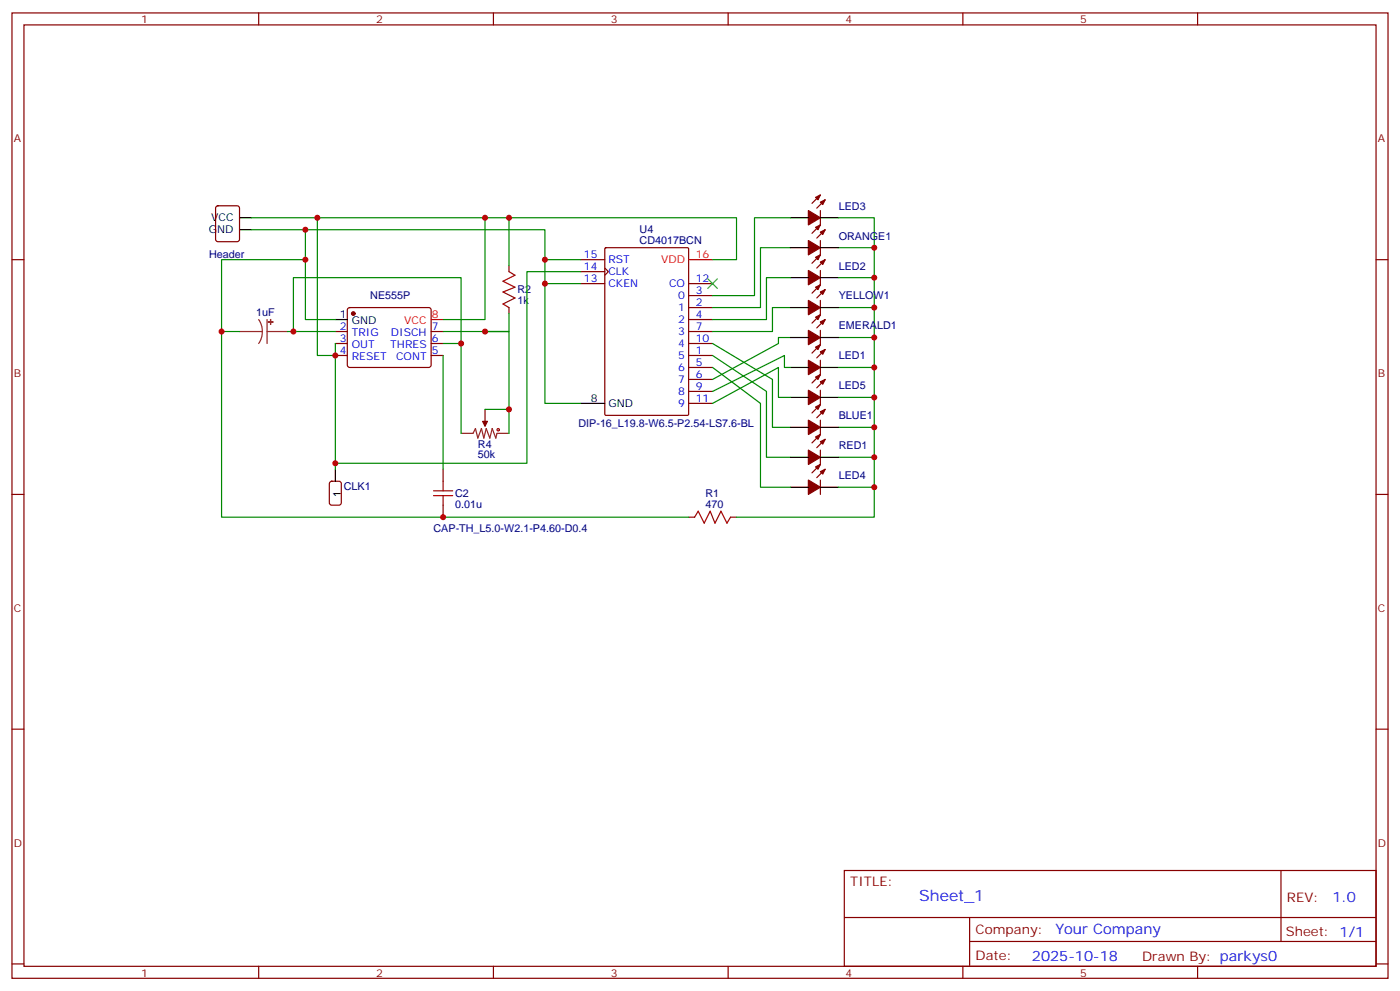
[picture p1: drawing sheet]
<svg xmlns="http://www.w3.org/2000/svg" width="412mm" height="292mm" viewBox="0 0 412 292" stroke-linecap="round" stroke-linejoin="round" font-family="sans-serif">
<g fill="none" stroke="#870000" stroke-width=".35">
<path d="M3.5 3.8h405.4v284.3h-405.4zM7.1 7.3h398.2v277.3h-398.2zM76.2 3.8v3.5M145.3 3.8v3.5M214.5 3.8v3.5M283.6 3.8v3.5M352.8 3.8v3.5M241.7 57.4l-2.5 2.5M243.1 58.8l-2.5 2.5M3.5 76.5h3.6M63.7 60.8l.5-.2h5.6l.7 .4 .1 9.5-.5 .6-5.9 .1-.6-.5-.1-9.4zM149.9 78.2v1.8"/>
<path d="M171.1 76.5h7.1M178.2 79l1 1-1 1.1M178.2 73.1l.3-.1h24l.3 .1v48.9l-.1 .3h-24.2l-.3-.1zM241.7 62v4.3l-2.5 2.4M241.7 70.8v4.3l-2.5 2.4M241.7 79.7v4.2l-2.5 2.5M243.1 76.5l-2.5 2.5M243.1 67.7l-2.5 2.4M405.3 76.5h3.6M98.8 97.6h3.5M102.5 90.8l.5-.2h23.3l.5 .2 .2 .5-.1 16.5-.6 .4h-23.6l-.4-.7v-16.2zM127 97.6h3.5"/>
<path d="M149.9 90.6v1.8M171.1 83.5h7.1M171.1 80h7.1M202.8 97.6h7.1M202.8 90.6h7.1M202.8 87.1h7.1M202.8 94.1h7.1M202.8 83.5h7.1M241.7 88.5v4.2l-2.5 2.5M241.7 97.3v4.2l-2.5 2.5M243.1 85.3l-2.5 2.5M243.1 94.1l-2.5 2.5"/>
<path d="M98.8 101.2h3.5M98.8 104.7h3.5M127 101.2h3.5M127 104.7h3.5M202.8 101.2h7.1M202.8 104.7h7.1M202.8 108.2h7.1M202.8 111.8h7.1M202.8 115.3h7.1M202.8 118.8h7.1M241.7 106.1v4.2l-2.5 2.5M241.7 114.9v4.3l-2.5 2.4"/>
<path d="M243.1 111.8l-2.5 2.4M243.1 102.9l-2.5 2.5M130.5 138.2v3.5M142.9 120.6v3.5M241.7 123.8v4.2l-2.5 2.5M241.7 132.6v4.2l-2.5 2.5M243.1 138.2l-2.5 2.5M243.1 120.6l-2.5 2.4M243.1 129.4l-2.5 2.5M3.5 145.6h3.6M130.5 148.8v3.5M202.8 152.3h1.8"/>
<path d="M215.2 152.3h1.8M241.7 141.4v4.2M405.3 145.6h3.6M3.5 214.8h3.6M405.3 214.8h3.6M248.7 256.4h156.6v28.2h-156.6zM377.3 256.4v20.9M248.7 270.2h156.5M285.6 277.3h119.6M285.6 270.2v14.2M3.5 283.9h3.6M76.2 284.6v3.5"/>
<path d="M145.3 284.6v3.5M214.5 284.6v3.5M283.6 284.6v3.5M352.8 284.6v3.5M405.3 283.9h3.6"/>
</g>
<g fill="#870000" stroke="#870000" stroke-width=".35">
<path d="M240.2 137.5l1.5-.7-.8 1.4z"/>
<path d="M241.7 138.9l1.4-.7-.7 1.4z"/>
<path d="M238.1 141.4l3.6 2.1-3.6 2.1z"/>
<path d="M240.2 111.1l1.5-.8-.8 1.5z"/>
<path d="M241.7 112.5l1.4-.7-.7 1.4z"/>
<path d="M238.1 114.9l3.6 2.2-3.6 2.1z"/>
<path d="M240.2 102.2l1.5-.7-.8 1.4z"/>
<path d="M241.7 103.6l1.4-.7-.7 1.5z"/>
<path d="M238.1 106.1l3.6 2.1-3.6 2.1z"/>
<path d="M240.2 75.8l1.5-.7-.8 1.4z"/>
<path d="M241.7 77.2l1.4-.7-.7 1.4z"/>
<path d="M238.1 79.7l3.6 2.1-3.6 2.1z"/>
<path d="M240.2 58.1l1.5-.7-.8 1.4z"/>
<path d="M241.7 59.5l1.4-.7-.7 1.5z"/>
<path d="M238.1 62l3.6 2.1-3.6 2.2z"/>
<path d="M142.2 124.1h1.4l-.7 1.4z"/>
<path d="M240.2 119.9l1.5-.7-.8 1.4z"/>
<path d="M241.7 121.3l1.4-.7-.7 1.4z"/>
<path d="M238.1 123.8l3.6 2.1-3.6 2.1z"/>
<path d="M240.2 84.6l1.5-.7-.8 1.4z"/>
<path d="M241.7 86l1.4-.7-.7 1.4z"/>
<path d="M238.1 88.5l3.6 2.1-3.6 2.1z"/>
<path d="M240.2 93.4l1.5-.7-.8 1.4z"/>
<path d="M241.7 94.8l1.4-.7-.7 1.4z"/>
<path d="M238.1 97.3l3.6 2.1-3.6 2.1z"/>
<path d="M240.2 128.7l1.5-.7-.8 1.4z"/>
<path d="M241.7 130.1l1.4-.7-.7 1.4z"/>
<path d="M238.1 132.6l3.6 2.1-3.6 2.1z"/>
<path d="M240.2 67l1.5-.7-.8 1.4z"/>
<path d="M241.7 68.4l1.4-.7-.7 1.4z"/>
<path d="M238.1 70.8l3.6 2.2-3.6 2.1z"/>
<circle cx="104.1" cy="92.4" r=".53"/>
</g>
<g fill="none" stroke="#000" stroke-width=".35">
<path d="M70.6 64.1h3.5M70.6 67.7h3.5M232.8 64.1h5.3M232.8 73h5.3M241.7 64.1h5.2M241.7 73h5.2M98.8 94.1h3.5M232.8 81.8h5.3M232.8 90.6h5.3M232.8 99.4h5.3M241.7 81.8h5.2M241.7 90.6h5.2"/>
<path d="M241.7 99.4h5.2M171.1 118.8h7.1M232.8 117.1h5.3M232.8 108.2h5.3M241.7 117.1h5.2M241.7 108.2h5.2M98.8 138.2v3.5M232.8 125.9h5.3M232.8 134.7h5.3M241.7 125.9h5.2M241.7 134.7h5.2M232.8 143.5h5.3"/>
<path d="M241.7 143.5h5.2"/>
</g>
<path d="M202.8 76.5h7.1M127 94.1h3.5" fill="none" stroke="#f00" stroke-width=".35"/>
<path d="M70.6 97.6h6.7M76.2 94.1l.8 1.7 .3 1.8M77.3 97.6l-.3 1.9-.8 1.7M78.7 97.6h6M78.7 94.1v7.1M135.8 127.6h3.5l.8-1.4 .7 2.8 1-2.8 .7 2.8 .7-2.8 1.1 2.8 .7-2.8 1 2.8 .4-1.4h3.5M142.9 124.1v1.4" fill="none" stroke="#8c2424" stroke-width=".35"/>
<g fill="#8c2424" stroke="#8c2424" stroke-width=".35">
<path d="M79.7 94.1v1.4z"/>
<path d="M79 94.8l1.4 .1z"/>
</g>
<g fill="none" stroke="#a10000" stroke-width=".35">
<path d="M149.9 80l1.8 1.1-3.5 1.7 3.5 1.8-3.5 1.4 3.5 1.8-3.5 1.7 1.7 1.1M127.7 144.6h5.6M127.7 146h5.6M130.5 141.7v2.9M130.5 146v2.8M204.6 152.3l1.1-1.7 1.7 3.5 1.8-3.5 1.4 3.5 1.8-3.5 1.7 3.5 1.1-1.8"/>
<circle cx="146.8" cy="126.6" r=".35"/>
</g>
<path d="M97.2 142l.5-.3h2.1l.7 .5v5.9l-.4 .6-2.4 .1-.6-.5-.1-5.8z" fill="none" stroke="#900" stroke-width=".35"/>
<path d="M208.5 82.1l2.8 2.8M211.3 82.1l-2.8 2.8" fill="none" stroke="#3c3" stroke-width=".35"/>
<g fill="none" stroke="#008700" stroke-width=".35">
<path d="M74.1 64.1h142.9v12.4h-7.1M74.1 67.7h15.9v8.8h-24.7v21.1h5.3M90 76.5v17.6h8.8M90 67.7h70.5v51.1h10.6M93.5 64.1v40.6h5.3M142.9 64.1v30h-12.4M149.9 64.1v14.1M160.5 76.5h10.6M232.8 64.1h-10.6v23h-12.3M232.8 73h-8.8v17.6h-14.1M246.9 64.1h10.6v88.2h-40.5M246.9 73h10.6"/>
<path d="M65.3 97.6v54.7h137.5M84.7 97.6h14.1M86.4 97.6v-15.8h49.4v45.8M142.9 97.6h7v30M149.9 92.4v5.2h-19.4M160.5 83.5h10.6M171.1 80h-15.9v56.5h-56.4M232.8 81.8h-7v12.3h-15.9M232.8 90.6h-5.3v7h-17.6M232.8 99.4h-3.5v1.8l-19.4 10.6M246.9 81.8h10.6M246.9 90.6h10.6"/>
<path d="M246.9 99.4h10.6M98.8 101.2v37M130.5 101.2h5.3M130.5 104.7v33.5M209.9 101.2l17.6 10.6v14.1h5.3M209.9 104.7l15.9 10.6v19.4h7M209.9 108.2l14.1 10.6v24.7h8.8M232.8 108.2h-1.7v-3.5l-21.2 10.6M232.8 117.1h-3.5v-8.9l-19.4 10.6M246.9 108.2h10.6M246.9 117.1h10.6M142.9 120.6h7"/>
<path d="M246.9 125.9h10.6M246.9 134.7h10.6M246.9 143.5h10.6"/>
</g>
<g fill="#c00">
<circle cx="90" cy="76.5" r=".88"/>
<circle cx="93.5" cy="64.1" r=".88"/>
<circle cx="65.3" cy="97.6" r=".88"/>
<circle cx="90" cy="67.7" r=".88"/>
<circle cx="160.5" cy="76.5" r=".88"/>
<circle cx="160.5" cy="83.5" r=".88"/>
<circle cx="142.9" cy="97.6" r=".88"/>
<circle cx="86.4" cy="97.6" r=".88"/>
<circle cx="135.8" cy="101.2" r=".88"/>
<circle cx="149.9" cy="120.6" r=".88"/>
<circle cx="98.8" cy="104.7" r=".88"/>
<circle cx="98.8" cy="136.5" r=".88"/>
<circle cx="130.5" cy="152.3" r=".88"/>
<circle cx="149.9" cy="64.1" r=".88"/>
<circle cx="257.5" cy="73" r=".88"/>
<circle cx="257.5" cy="81.8" r=".88"/>
<circle cx="257.5" cy="90.6" r=".88"/>
<circle cx="257.5" cy="99.4" r=".88"/>
<circle cx="257.5" cy="108.2" r=".88"/>
<circle cx="257.5" cy="117.1" r=".88"/>
<circle cx="257.5" cy="125.9" r=".88"/>
<circle cx="257.5" cy="134.7" r=".88"/>
<circle cx="257.5" cy="143.5" r=".88"/>
<circle cx="142.9" cy="64.1" r=".88"/>
</g>
<text font-size="4.6" fill="#00f" x="270.8" y="265.4">Sheet_1</text>
<g font-size="4.2" fill="#00f">
<text x="392.5" y="265.7">1.0</text>
<text x="310.9" y="275.2">Your Company</text>
<text x="304" y="283">2025-10-18</text>
</g>
<g font-size="3.9" fill="#800">
<text x="250.5" y="261">TITLE:</text>
<text x="379.1" y="265.7">REV:</text>
<text x="287.4" y="275.2">Company:</text>
<text x="378.7" y="275.8">Sheet: 1/1</text>
<text x="287.4" y="282.9">Date:</text>
<text x="336.4" y="282.9">Drawn By: parkys0</text>
</g>
<g font-size="3.2" fill="#800">
<text x="41.6" y="6.8">1</text>
<text x="110.8" y="6.8">2</text>
<text x="179.9" y="6.8">3</text>
<text x="249.1" y="6.8">4</text>
<text x="318.2" y="6.8">5</text>
<text x="4.1" y="41.9">A</text>
<text x="405.9" y="41.9">A</text>
<text x="4.1" y="111.1">B</text>
<text x="405.9" y="111.1">B</text>
<text x="4.1" y="180.2">C</text>
<text x="405.9" y="180.2">C</text>
<text x="4.1" y="249.3">D</text>
<text x="405.9" y="249.3">D</text>
<text x="41.6" y="287.6">1</text>
<text x="110.8" y="287.6">2</text>
<text x="179.9" y="287.6">3</text>
<text x="249.1" y="287.6">4</text>
<text x="318.2" y="287.6">5</text>
</g>
<g font-size="3.2">
<text x="62.2" y="65.2">VCC</text>
<text x="61.5" y="68.7">GND</text>
<text x="100.1" y="93.8">1</text>
<text x="103.6" y="95.5">GND</text>
<text x="174" y="118.5">8</text>
<text x="179.2" y="119.9">GND</text>
<text x="100.4" y="146.3" transform="rotate(-90 100.4 146.3)">1</text>
</g>
<g font-size="3.2" fill="#000080">
<text x="247.1" y="61.8">LED3</text>
<text x="188.4" y="71.8">CD4017BCN</text>
<text x="188.4" y="68.6">U4</text>
<text x="247.1" y="70.6">ORANGE1</text>
<text x="61.6" y="76.1">Header</text>
<text x="247.1" y="79.4">LED2</text>
<text x="109.1" y="88.2">NE555P</text>
<text x="152.4" y="89.5">1k</text>
<text x="152.4" y="86.4">R2</text>
<text x="247.1" y="88.2">YELLOW1</text>
<text x="75.5" y="93.1">1uF</text>
<text x="247.1" y="97">EMERALD1</text>
<text x="247.1" y="105.9">LED1</text>
<text x="247.1" y="114.7">LED5</text>
<text x="170.4" y="125.9">DIP-16_L19.8-W6.5-P2.54-LS7.6-BL</text>
<text x="247.1" y="123.5">BLUE1</text>
<text x="140.8" y="131.9">R4</text>
<text x="140.8" y="135">50k</text>
<text x="247.1" y="132.3">RED1</text>
<text x="247.1" y="141.1">LED4</text>
<text x="101.2" y="144.3">CLK1</text>
<text x="134.1" y="149.5">0.01u</text>
<text x="134.1" y="146.3">C2</text>
<text x="207.8" y="149.5">470</text>
<text x="207.8" y="146.3">R1</text>
<text x="127.7" y="156.6">CAP-TH_L5.0-W2.1-P4.60-D0.4</text>
</g>
<g font-size="3.2" fill="#00f">
<text x="172" y="76.1">15</text>
<text x="179.2" y="77.5">RST</text>
<text x="172" y="79.7">14</text>
<text x="172" y="83.2">13</text>
<text x="179.2" y="81.1">CLK</text>
<text x="205" y="83.2">12</text>
<text x="179.2" y="84.6">CKEN</text>
<text x="197.1" y="84.6">CO</text>
<text x="199.8" y="88.1">0</text>
<text x="205" y="86.7">3</text>
<text x="199.8" y="91.7">1</text>
<text x="199.8" y="95.2">2</text>
<text x="205" y="90.2">2</text>
<text x="205" y="93.8">4</text>
<text x="100.1" y="97.3">2</text>
<text x="100.1" y="100.8">3</text>
<text x="103.6" y="99.1">TRIG</text>
<text x="115.1" y="99.1">DISCH</text>
<text x="127.2" y="100.8">6</text>
<text x="127.2" y="97.3">7</text>
<text x="199.8" y="98.7">3</text>
<text x="205" y="97.3">7</text>
<text x="205" y="100.8">10</text>
<text x="100.1" y="104.4">4</text>
<text x="103.6" y="102.6">OUT</text>
<text x="103.6" y="106.1">RESET</text>
<text x="115" y="102.6">THRES</text>
<text x="116.6" y="106.1">CONT</text>
<text x="127.2" y="104.4">5</text>
<text x="199.8" y="105.8">5</text>
<text x="199.8" y="102.2">4</text>
<text x="205" y="104.4">1</text>
<text x="205" y="107.9">5</text>
<text x="199.8" y="109.3">6</text>
<text x="199.8" y="112.8">7</text>
<text x="205" y="111.4">6</text>
<text x="199.8" y="116.3">8</text>
<text x="199.8" y="119.9">9</text>
<text x="205" y="114.9">9</text>
<text x="205" y="118.5">11</text>
</g>
<g font-size="3.2" fill="#f00">
<text x="194.7" y="77.5">VDD</text>
<text x="205" y="76.1">16</text>
<text x="119.1" y="95.5">VCC</text>
<text x="127.2" y="93.8">8</text>
</g>
</svg>
